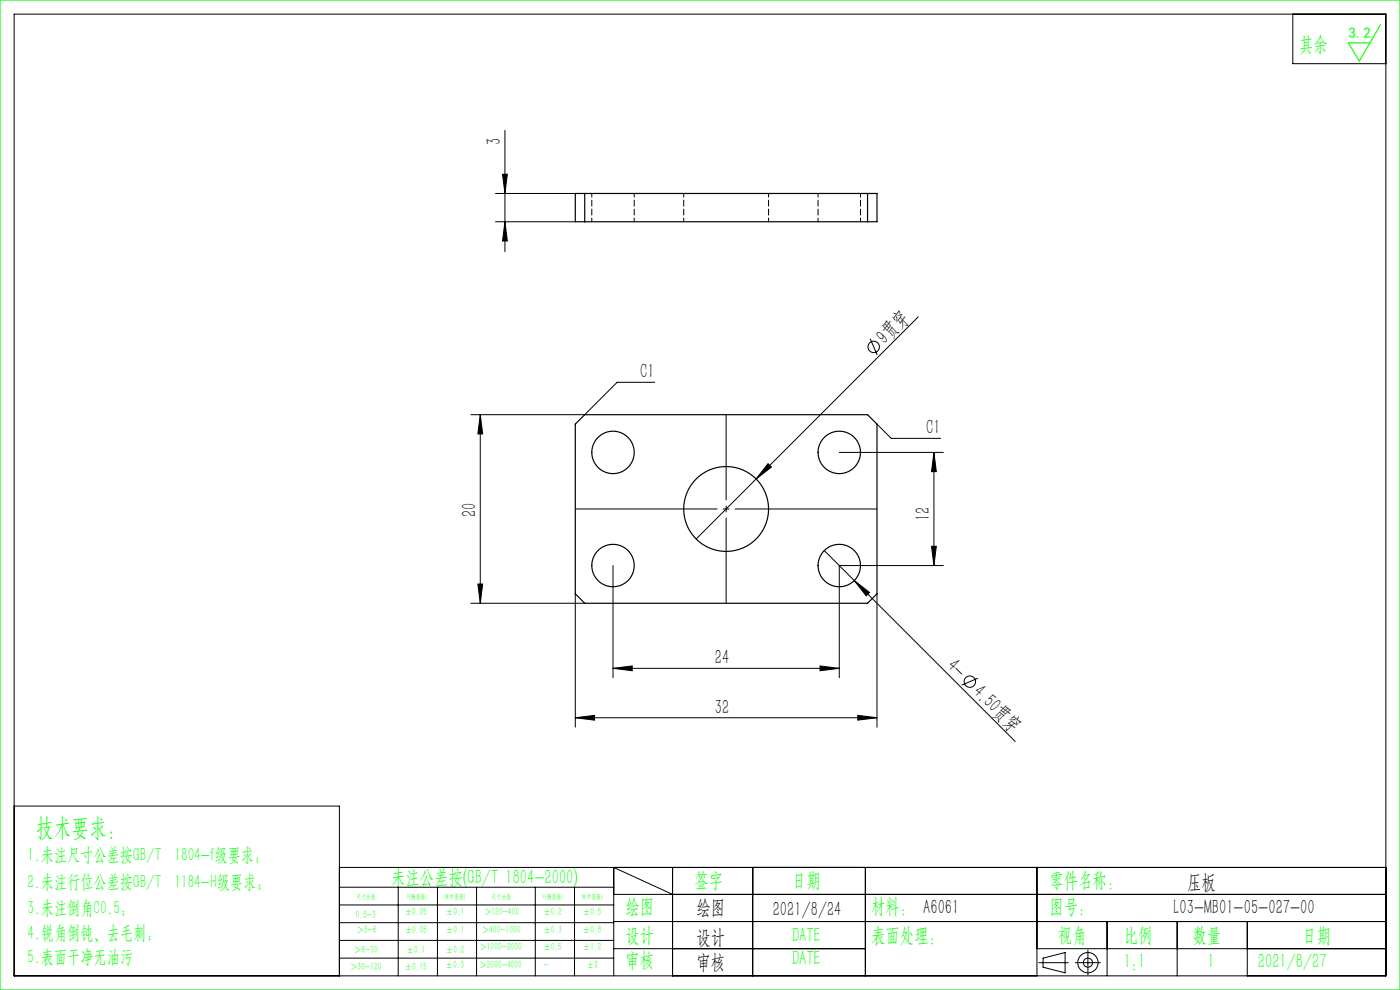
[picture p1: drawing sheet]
<svg xmlns="http://www.w3.org/2000/svg" width="297mm" height="210mm" viewBox="0 0 297 210" stroke-linecap="round" stroke-linejoin="round" font-family="sans-serif">
<g fill="none" stroke="#000" stroke-width=".21">
<path d="M3 3h291v204h-291zM274.3 3v10.5h19.7M106.6 37h1l-.5 4zM107.1 27.7v25.7M105.1 47h16.9M105.1 41h16.9M107.1 47l.5 4.1h-1zM184.6 71.9l1.5 3.4M194.8 67.2l-34.4 34.4M101.9 88v40M101.9 88l.5 4h-1zM138.9 81.1h-8l-6.9 6.9h-24.1"/>
<path d="M162.9 98.4l.8 .7-3.3 2.5zM178 96h22.1M186 90l3.1 3h10.4M198.1 96l.5 4h-1zM198.1 96v24M130 120v23.8M160.4 101.6l-12.7 12.7M174.9 116.8l6.3 6.3M197.6 115.9h1l-.5 4.1zM200.1 120h-22.1v23.8M99.9 128h24.1M101.4 123.9h1l-.5 4.1z"/>
<path d="M122 126v28.3M181.2 123.1l3.3 2.6-.7 .7zM181.2 123.1l34.2 34.2M186 126v28.3M122 152.3l4.1-.6v1.1zM122 152.3h64M130 141.8l4.1-.5v1zM130 141.8h48M174 141.3l4 .5-4 .5zM182 151.7l4 .6-4 .5zM207.5 143.9l-3.5 1.4M3 171h69v36"/>
<path d="M72 184h222M72 188.2h58.2M72 192h58.2M72 195.7h58.2M72 199.5h58.2M84.5 188.2v18.8M92.8 188.2v18.8M101.1 188.2v18.8M113.6 188.2v18.8M121.9 188.2v18.8M130.2 189.7h163.8M130.2 195.5h163.8"/>
<path d="M142.7 189.7l-12.5-5.7v23M142.7 184v23M159.7 184v23M183.6 184v23M220 184v23M234.9 195.5v11.5M249.7 195.5v11.5M264.6 195.5v11.5M72 203.2h58.2M130.2 201.2h53.4M220 201.2h74M220.4 204.2h6.2"/>
<path d="M221.3 203.2l4.7-1.1v4.3l-4.7-1.2zM228.1 204.2h5.3M230.8 201.5v5.3"/>
<circle cx="185.3" cy="73.6" r="1.21"/>
<circle cx="205.8" cy="144.6" r="1.21"/>
<circle cx="230.8" cy="204.2" r="2.15"/>
<circle cx="230.8" cy="204.2" r=".96"/>
</g>
<path d="M186 108h-64" fill="none" stroke="#000" stroke-width=".21" stroke-dasharray="30.5 1.3 1.3 1.3" stroke-dashoffset=".4"/>
<path d="M154 88v40" fill="none" stroke="#000" stroke-width=".21" stroke-dasharray="30.5 1.3 1.3 1.3" stroke-dashoffset="12.4"/>
<path d="M0 0h297v210h-297zM292.9 5.2l-4.5 7.7-2.4-3.8h4.6" fill="none" stroke="#0f0" stroke-width=".25"/>
<g fill="#000">
<path d="M162.9 98.4l.8 .7-3.3 2.5zM181.2 123.1l3.3 2.6-.7 .7z"/>
<path d="M107.1 47l.5 4.1h-1zM106.6 37h1l-.5 4z"/>
<path d="M101.9 88l.5 4h-1zM101.4 123.9h1l-.5 4.1zM198.1 96l.5 4h-1zM197.6 115.9h1l-.5 4.1z"/>
<path d="M122 152.3l4.1-.6v1.1zM182 151.7l4 .6-4 .5zM130 141.8l4.1-.5v1zM174 141.3l4 .5-4 .5z"/>
</g>
<g fill="none" stroke="#000" stroke-width=".25">
<path d="M122 41h64v6h-64zM124 41v6M184 41v6M122 90l2-2h60l2 2v36l-2 2h-60l-2-2z"/>
<circle cx="130" cy="96" r="4.5"/>
<circle cx="178" cy="96" r="4.5"/>
<circle cx="130" cy="120" r="4.5"/>
<circle cx="154" cy="108" r="9"/>
<circle cx="178" cy="120" r="4.5"/>
</g>
<path d="M125.5 41v6M134.5 47v-6M145 41v6M163 47v-6M173.5 41v6M182.5 47v-6" fill="none" stroke="#000" stroke-width=".21" stroke-dasharray="1.3 .6" stroke-dashoffset=".5"/>
<text font-size="5.4" fill="#0f0" x="7.7" y="177.2">技术要求：</text>
<g font-size="4.4" fill="#0f0">
<text x="275.6" y="10.8">其余</text>
<text x="83" y="187.5">未注公差按(GB/T 1804-2000)</text>
<text x="147.3" y="188">签字</text>
<text x="168" y="188">日期</text>
<text x="222.6" y="188">零件名称：</text>
<text x="132.7" y="193.6">绘图</text>
<text x="184.8" y="193.6">材料： A6061</text>
<text x="222.6" y="193.6">图号：</text>
<text x="132.7" y="199.8">设计</text>
<text x="168" y="199.8">DATE</text>
<text x="184.8" y="199.8">表面处理：</text>
<text x="224.4" y="199.8">视角</text>
<text x="238.4" y="199.8">比例</text>
<text x="253" y="199.8">数量</text>
<text x="276.3" y="199.8">日期</text>
<text x="132.7" y="205.1">审核</text>
<text x="168" y="204.6">DATE</text>
<text x="238.4" y="205.3">1:1</text>
<text x="256.2" y="205.3">1</text>
<text x="266.9" y="205.3">2021/8/27</text>
</g>
<g font-size="4.4">
<text x="106.2" y="30.7" transform="rotate(-90 106.2 30.7)">3</text>
<text x="187.7" y="73.1" transform="rotate(-45 187.7 73.1)">9贯穿</text>
<text x="135.8" y="80.2">C1</text>
<text x="196.5" y="92.1">C1</text>
<text x="101" y="109.7" transform="rotate(-90 101 109.7)">20</text>
<text x="197.3" y="110.5" transform="rotate(-90 197.3 110.5)">12</text>
<text x="151.7" y="140.9">24</text>
<text x="200.7" y="141.4" transform="rotate(45 200.7 141.4)">4-</text>
<text x="206.2" y="146.9" transform="rotate(45 206.2 146.9)">4.50贯穿</text>
<text x="151.7" y="151.4">32</text>
<text x="251.8" y="188.6">压板</text>
<text x="147.8" y="194">绘图</text>
<text x="163.9" y="194.3">2021/8/24</text>
<text x="249" y="194">L03-MB01-05-027-00</text>
<text x="147.8" y="200.2">设计</text>
<text x="147.8" y="205.5">审核</text>
</g>
<g font-size="4" fill="#0f0">
<text x="5.9" y="182.6">1.未注尺寸公差按GB/T 1804-f级要求；</text>
<text x="5.9" y="188.4">2.未注行位公差按GB/T 1184-H级要求；</text>
<text x="5.9" y="193.9">3.未注倒角C0.5；</text>
<text x="5.9" y="199.2">4.锐角倒钝、去毛刺；</text>
<text x="5.9" y="204.2">5.表面干净无油污</text>
</g>
<text font-size="3.2" fill="#0f0" x="286.1" y="8">3.2</text>
<g font-size="2.3" fill="#0f0">
<text x="75.5" y="194.7">0.5-3</text>
<text x="75.6" y="198">＞3-6</text>
<text x="85.9" y="194.2">±0.05</text>
<text x="85.9" y="198">±0.05</text>
<text x="94.6" y="194.2">±0.1</text>
<text x="94.6" y="198">±0.1</text>
<text x="102.2" y="198">＞400-1000</text>
<text x="102.7" y="194.2">＞120-400</text>
<text x="115.3" y="194.2">±0.2</text>
<text x="115.3" y="198">±0.3</text>
<text x="123.7" y="194.2">±0.5</text>
<text x="123.7" y="198">±0.8</text>
<text x="75.1" y="202.2">＞6-30</text>
<text x="86.3" y="202.2">±0.1</text>
<text x="94.6" y="202.2">±0.2</text>
<text x="101.7" y="201.6">＞1000-2000</text>
<text x="115.3" y="201.6">±0.5</text>
<text x="123.7" y="201.6">±1.2</text>
<text x="74.3" y="205.8">＞30-120</text>
<text x="85.9" y="205.8">±0.15</text>
<text x="94.5" y="205.4">±0.3</text>
<text x="101.7" y="205.4">＞2000-4000</text>
<text x="115.3" y="205.4">-</text>
<text x="124.5" y="205.4">±2</text>
</g>
<g font-size="1.5" fill="#0f0">
<text x="75.5" y="190.6">尺寸分段</text>
<text x="86.4" y="190.6">F(精密级)</text>
<text x="94.4" y="190.6">M(中密级)</text>
<text x="104.3" y="190.6">尺寸分段</text>
<text x="115.2" y="190.6">F(精密级)</text>
<text x="123.5" y="190.6">M(中密级)</text>
</g>
</svg>
